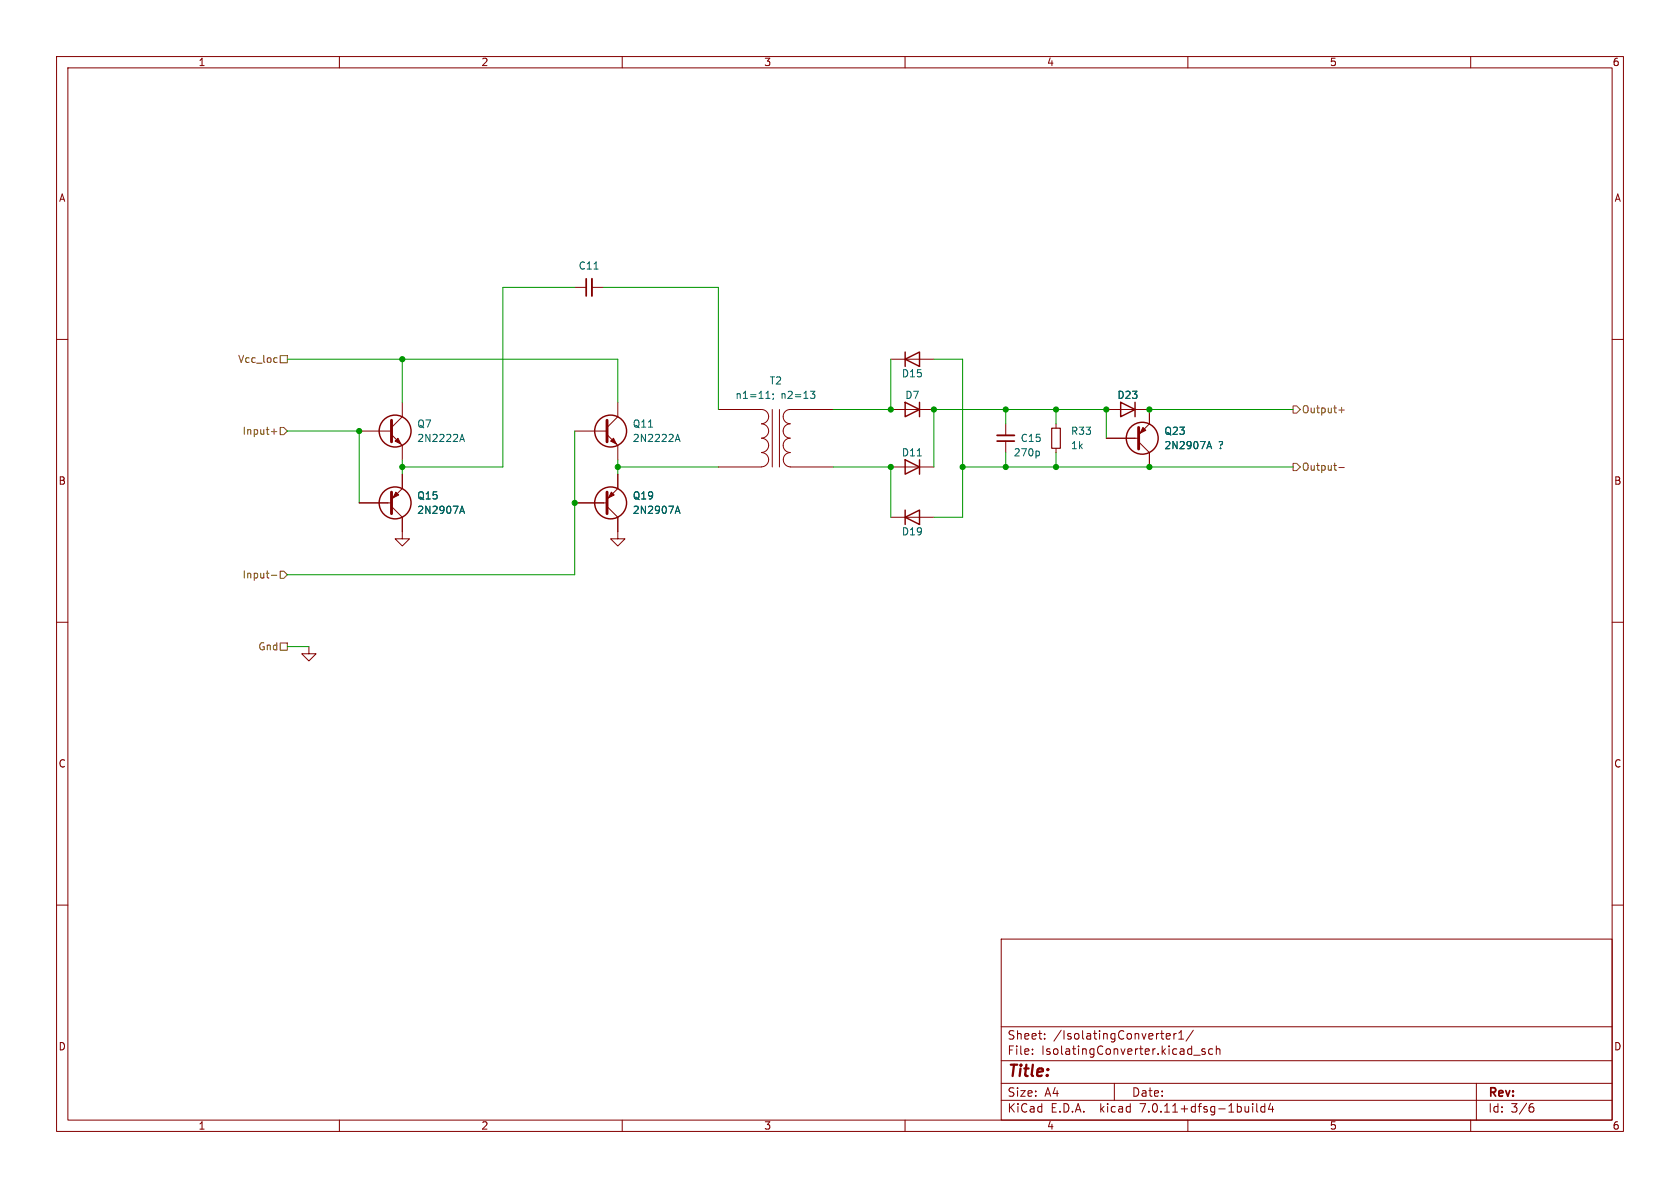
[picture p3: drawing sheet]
<svg xmlns="http://www.w3.org/2000/svg" width="297mm" height="210mm" viewBox="0 0 297 210" stroke-linecap="round" stroke-linejoin="round" font-family="sans-serif">
<g fill="none" stroke="#840000" stroke-width=".18">
<path d="M10 10h277v190h-277zM12 12h273v186h-273zM60 10v2M110 10v2M160 10v2M210 10v2M260 10v2M10 60h2M101.6 50.8h2M104.6 50.8h2.1M285 60h2M63.5 76.2h5.7"/>
<path d="M69.2 76.8l1.9 1.9v2.6M71.1 71.1v2.6l-1.9 1.9M101.6 76.2h5.7M107.3 76.8l1.9 1.9v2.6M109.2 71.1v2.6l-1.9 1.9M127 72.4h7.6a1.27 1.27 0 0 1 1.3 1.3 1.27 1.27 0 0 1-1.3 1.2 1.26 1.26 0 0 1 1.3 1.3 1.26 1.26 0 0 1-1.3 1.2M134.6 77.5a1.27 1.27 0 0 1 1.3 1.2 1.27 1.27 0 0 1-1.3 1.3 1.26 1.26 0 0 1 1.3 1.3 1.26 1.26 0 0 1-1.3 1.2M136.5 72.4v10.2M137.8 72.4v10.2M139.7 77.5a1.26 1.26 0 0 0-1.2 1.2 1.26 1.26 0 0 0 1.2 1.3 1.27 1.27 0 0 0-1.2 1.3 1.27 1.27 0 0 0 1.2 1.2M147.3 72.4h-7.6a1.27 1.27 0 0 0-1.2 1.3 1.27 1.27 0 0 0 1.2 1.2 1.26 1.26 0 0 0-1.2 1.3 1.26 1.26 0 0 0 1.2 1.2M157.5 72.4h7.6"/>
<path d="M157.5 63.5h7.6M177.8 74.9v2.1M177.8 78v2M186.7 74.9v.8M186.7 79.2v.8M195.6 77.5h5.7M195.6 72.4h7.6v2.5l-1.9 1.9M201.3 78.1l1.9 1.9v2.6M63.5 88.9h5.7M69.2 89.5l1.9 1.9v3.9h-1.3l1.3 1.2 1.3-1.2h-1.3M71.1 83.8v2.6l-1.9 1.9M101.6 88.9h5.7"/>
<path d="M107.3 89.5l1.9 1.9v3.9h-1.3l1.3 1.2 1.3-1.2h-1.3M109.2 83.8v2.6l-1.9 1.9M127 82.6h7.6M139.7 82.6h7.6M157.5 82.6h7.6M157.5 91.4h7.6M10 110h2M54.6 114.3v1.3h-1.3l1.3 1.2 1.3-1.2h-1.3M285 110h2M10 160h2M285 160h2M177 166h108v32h-108z"/>
<path d="M60 198v2M110 198v2M160 198v2M177 194.5h108M177 191.5h108M177 187.5h108M177 181.5h108M182.5 186.3v.1M182.5 185.5v.1M184.7 183.6v.1M184.7 182.8v.1M197 191.5v3"/>
<path d="M206.2 183.6h.6M206.2 182.8l.5-.1 .2 .4-.7 .1M207.5 182.7v1M208 182.7l-.3 .1-.2 .2M208.4 183.7h.8M208.4 182.6l.4-.4v1.5M210 198v2M211 182.1l-1.3 2M211 186.5h1.2M213 185.5l-.3-.1-.2 .2v.2l.5 .2v.3h-.5M214.4 185.5l-.4-.1-.3 .3v.4l.1 .2h.6M215 185.5l.2-.1 .4 .1 .1 .9"/>
<path d="M215 184.9v1.5M221.5 195.1v.1M221.5 195.6v1M222.2 195.1v1.3l.2 .2M223.6 195.1v1.5M223.6 195.7l-.4-.1-.3 .3v.4l.1 .2h.6M224.6 195l-.4 1.1h1M225 195.6v1M260 198v2M261 191.5v6.5M270.6 195.7h.3l.3 .3-.1 .5-.5 .1M271 195.1l-.4 .1"/>
</g>
<g fill="#840000" stroke="#840000" stroke-width=".51">
<path d="M201.3 75.6v3.8z"/>
<path d="M69.2 87v3.8z"/>
<path d="M107.3 87v3.8z"/>
</g>
<g fill="#840000" stroke="#840000" stroke-width=".18">
<path d="M202.1 75.6l.5 .5-1.1 .5z"/>
<path d="M70 87l.5 .5-1 .5z"/>
<path d="M69.8 78l.6-.5 .5 1z"/>
<path d="M107.9 78l.6-.5 .5 1z"/>
<path d="M108.1 87l.5 .5-1 .5z"/>
</g>
<g fill="none" stroke="#840000" stroke-width=".25">
<path d="M160 71.1l2.6 1.3-2.6 1.3zM160 63.5l2.6-1.3v2.6zM160 62.2v2.6M162.6 71.1v2.6M198.1 71.1l2.6 1.3-2.6 1.3zM200.7 71.1v2.6M160 91.4l2.6-1.2v2.5zM160 81.3l2.6 1.3-2.6 1.2zM160 90.2v2.5M162.6 81.3v2.5"/>
<circle cx="69.8" cy="76.2" r="2.82"/>
<circle cx="107.9" cy="76.2" r="2.82"/>
<circle cx="201.9" cy="77.5" r="2.82"/>
<circle cx="69.8" cy="88.9" r="2.82"/>
<circle cx="107.9" cy="88.9" r="2.82"/>
</g>
<g fill="none" stroke="#006464" stroke-width=".18">
<path d="M105 47.6h.7M81.3 78l.4-1.2 .4 1.2M81.4 77.7h.6M119.4 78l.4-1.2 .4 1.2M119.5 77.7h.6M135.4 70.4h.7M136.7 69.6v.2M136.7 70.4l-.1 .2M143.3 69.2h.8l-.5 .4 .4 .2 .1 .4-.3 .2h-.4M183.5 79.7l.3 .3v.3l-.3 .3M213.4 79.3l.4-1.3 .4 1.3M213.5 79h.6"/>
<path d="M81.3 90.7l.4-1.2 .4 1.2M81.4 90.4h.6M119.4 90.7l.4-1.2 .4 1.2M119.5 90.4h.6M162.2 80.6h.7"/>
</g>
<path d="M69.2 74.3v3.8M107.3 74.3v3.8" fill="none" stroke="#840000" stroke-width=".51"/>
<path d="M104.6 49.3v3M176.3 77h3" fill="none" stroke="#840000" stroke-width=".33"/>
<path d="M103.6 49.3v3M176.3 78h3" fill="none" stroke="#840000" stroke-width=".3"/>
<path d="M185.9 75.7h1.6v3.5h-1.6z" fill="none" stroke="#840000" stroke-width=".2"/>
<g fill="none" stroke="#725600" stroke-width=".18">
<path d="M48 76.3h.9M48.5 75.8v1M48.6 63.2l.4 .1M49 64l-.4 .1M49.5 75.6h.7l.6 .6-.6 .6h-.7zM49.5 62.9h1.3v1.2h-1.3zM228.6 71.8h.6l.7 .6-.7 .6h-.6zM236.7 72.5h1M237.2 72v1M228.6 81.9h.6l.7 .7-.7 .6h-.6zM236.7 82.6h1M48 101.7h.9"/>
<path d="M49.5 101h.7l.6 .6-.6 .6h-.7zM49.5 113.7h1.3v1.2h-1.3z"/>
</g>
<g fill="none" stroke="#009600" stroke-width=".18">
<path d="M101.6 50.8h-12.7v31.8h-17.8M106.7 50.8h20.3v21.6M50.8 63.5h58.4v7.6M50.8 76.2h12.7v12.7M71.1 63.5v7.6M101.6 76.2v25.4h-50.8M157.5 63.5v8.9h-10.2M165.1 63.5h5.1v27.9h-5.1M177.8 72.4v2.5M186.7 72.4v2.5M195.6 77.5v-5.1h-30.5v10.2M203.2 72.4h25.4"/>
<path d="M71.1 81.3v2.5M109.2 82.6h17.8M109.2 81.3v2.5M147.3 82.6h10.2v8.8M170.2 82.6h58.4M177.8 80v2.6M186.7 80v2.6M50.8 114.3h3.8"/>
</g>
<g fill="#009600" stroke="#009600" stroke-width=".18">
<circle cx="195.6" cy="72.4" r=".46"/>
<circle cx="203.2" cy="72.4" r=".46"/>
<circle cx="203.2" cy="82.6" r=".46"/>
<circle cx="165.1" cy="72.4" r=".46"/>
<circle cx="157.5" cy="82.6" r=".46"/>
<circle cx="157.5" cy="72.4" r=".46"/>
<circle cx="177.8" cy="82.6" r=".46"/>
<circle cx="177.8" cy="72.4" r=".46"/>
<circle cx="186.7" cy="82.6" r=".46"/>
<circle cx="186.7" cy="72.4" r=".46"/>
<circle cx="170.2" cy="82.6" r=".46"/>
<circle cx="71.1" cy="63.5" r=".46"/>
<circle cx="101.6" cy="88.9" r=".46"/>
<circle cx="109.2" cy="82.6" r=".46"/>
<circle cx="63.5" cy="76.2" r=".46"/>
<circle cx="71.1" cy="82.6" r=".46"/>
</g>
<text font-size="2.8" fill="#840000" x="178" y="190.9">Title:</text>
<g font-size="2.1" fill="#840000">
<text x="178" y="184">Sheet:</text>
<text x="186.2" y="184">/IsolatingConverter1/</text>
<text x="178" y="186.7">File:</text>
<text x="184.1" y="186.7">IsolatingConverter.kicad_sch</text>
<text x="178" y="196.9">KiCad</text>
<text x="178" y="194.1">Size:</text>
<text x="184.7" y="194.1">A4</text>
<text x="185.7" y="196.9">E.D.A.</text>
<text x="194.6" y="196.9">kicad</text>
<text x="200" y="194.1">Date:</text>
<text x="201.8" y="196.9">7.0.11+dfsg-1build4</text>
<text x="263" y="194.3">Rev:</text>
<text x="263" y="196.9">Id:</text>
<text x="267.1" y="196.9">3/6</text>
</g>
<g font-size="1.8" fill="#840000">
<text x="35" y="11.9">1</text>
<text x="85" y="11.9">2</text>
<text x="135" y="11.9">3</text>
<text x="185" y="11.9">4</text>
<text x="235" y="11.9">5</text>
<text x="285" y="11.9">6</text>
<text x="10.3" y="35.9">A</text>
<text x="285.3" y="35.9">A</text>
<text x="10.3" y="85.9">B</text>
<text x="285.3" y="85.9">B</text>
<text x="10.3" y="135.9">C</text>
<text x="285.3" y="135.9">C</text>
<text x="10.3" y="185.9">D</text>
<text x="285.3" y="185.9">D</text>
<text x="35" y="199.9">1</text>
<text x="85" y="199.9">2</text>
<text x="135" y="199.9">3</text>
<text x="185" y="199.9">4</text>
<text x="235" y="199.9">5</text>
<text x="285" y="199.9">6</text>
</g>
<g font-size="1.8" fill="#006464">
<text x="102.2" y="47.9">C11</text>
<text x="129.9" y="70.7">n1=11;</text>
<text x="136" y="68.2">T2</text>
<text x="138" y="70.7">n2=13</text>
<text x="159.3" y="66.9">D15</text>
<text x="159.9" y="70.7">D7</text>
<text x="197.4" y="70.7">D23</text>
<text x="73.7" y="75.8">Q7</text>
<text x="111.8" y="75.8">Q11</text>
<text x="189.2" y="77.1">R33</text>
<text x="205.7" y="77.1">Q23</text>
<text x="73.7" y="78.3">2N2222A</text>
<text x="111.8" y="78.3">2N2222A</text>
<text x="159.3" y="80.9">D11</text>
<text x="179.1" y="80.9">270p</text>
<text x="180.3" y="78.3">C15</text>
<text x="189.2" y="79.6">1k</text>
<text x="205.7" y="79.6">2N2907A</text>
<text x="215.4" y="79.6">?</text>
<text x="73.7" y="88.5">Q15</text>
<text x="111.8" y="88.5">Q19</text>
<text x="73.7" y="91">2N2907A</text>
<text x="111.8" y="91">2N2907A</text>
<text x="159.3" y="94.8">D19</text>
</g>
<g font-size="1.8" fill="#725600">
<text x="42" y="64.4">Vcc_loc</text>
<text x="42.8" y="77.1">Input+</text>
<text x="230.1" y="73.3">Output+</text>
<text x="230.1" y="83.4">Output-</text>
<text x="42.8" y="102.5">Input-</text>
<text x="45.6" y="115.2">Gnd</text>
</g>
</svg>
